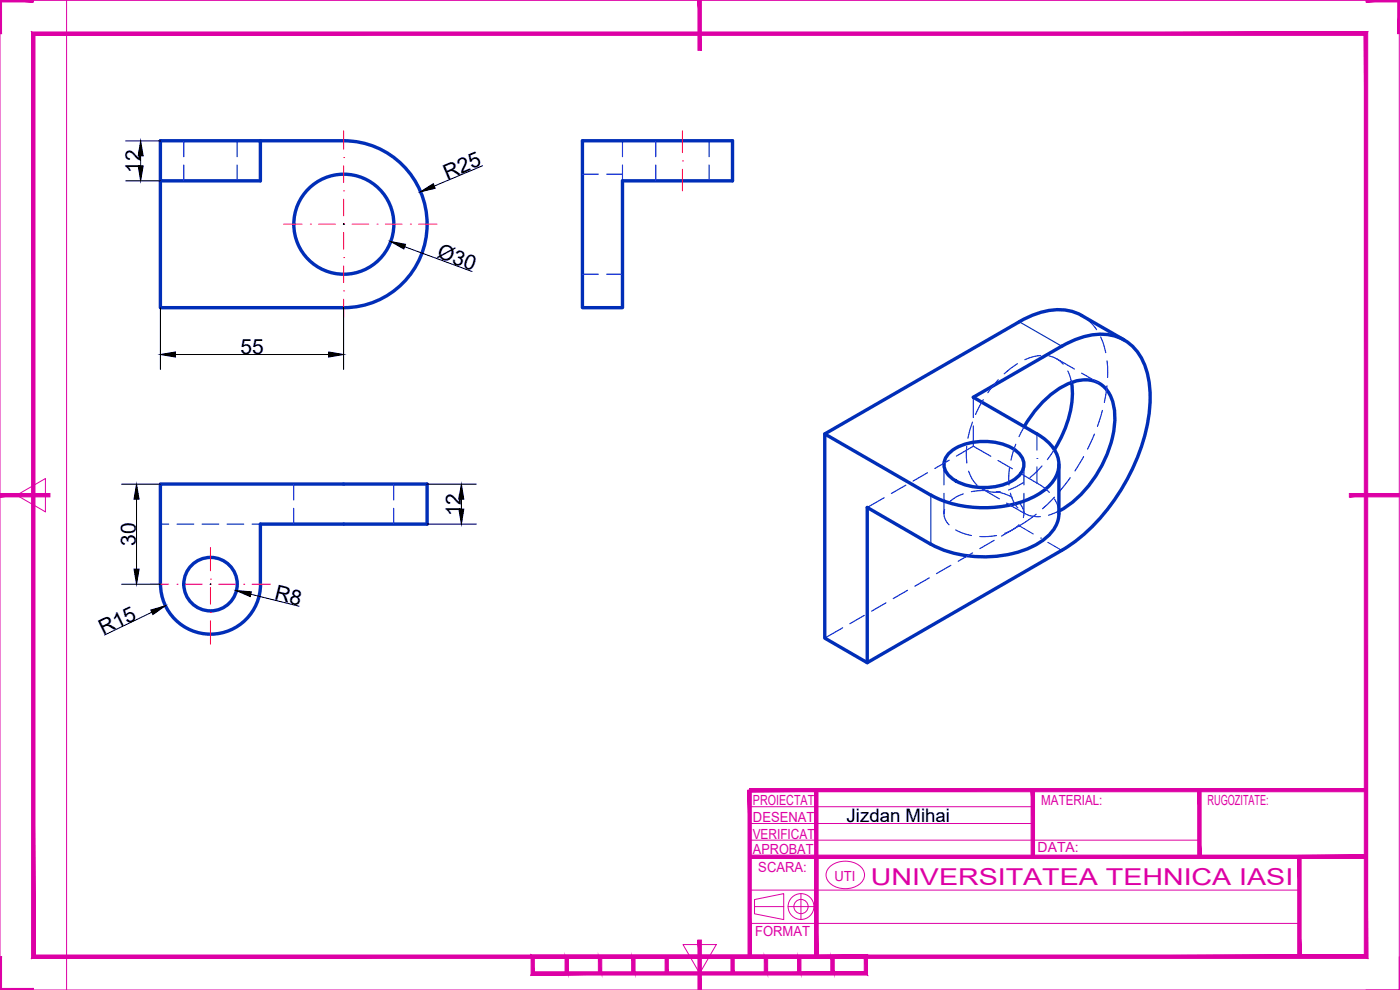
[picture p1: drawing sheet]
<svg xmlns="http://www.w3.org/2000/svg" width="420mm" height="297mm" viewBox="0 0 420 297" stroke-linecap="round" stroke-linejoin="round" font-family="sans-serif">
<!-- layer: MD_Visible -->
<g fill="none" stroke="#002eb8" stroke-width="1">
<path d="M48.1 42.2h30v12.1h-30zM78.1 42.2h25.1a25 25 0 0 1 25 25.1 25 25 0 0 1-25 25h-55.1v-38M174.8 42.2h45v12.1h-33v38h-12zM305.9 96.5l-58.4 33.7 31.9 18.4M305.9 96.5a20.4 20.4 0 0 1 16.5-2.8l2.3 1 12.7 7.3M318.6 103.9l-26.5 15.3 19.1 11a11.1 11.1 0 0 1 6.6 9.8 11.5 11.5 0 0 1-6.6 8.5 35.2 35.2 0 0 1-31.8 0M318.7 103.9a20.6 20.6 0 0 1 16.5-2.9 14.7 14.7 0 0 1 9.3 11.6 44.8 44.8 0 0 1-4.2 27.2 56.8 56.8 0 0 1-21.6 25.3l-58.4 33.7-12.8-7.3v-61.3M321.6 114.7a30.4 30.4 0 0 1-5.2 20.2M284.9 136a16.6 16.6 0 0 1 13.9-3.3 10.8 10.8 0 0 1 8.1 4.9 5.2 5.2 0 0 1-3.1 6.7 18.4 18.4 0 0 1-18.1-.7 4.7 4.7 0 0 1-.8-7.6zM307.4 128a29.3 29.3 0 0 1 14.5-13.4 8.7 8.7 0 0 1 12.2 6.7 29.4 29.4 0 0 1-4.9 20.9 31.1 31.1 0 0 1-11.4 11.1M317.8 139.4v14.7a10.8 10.8 0 0 1-6.1 8.9 35.1 35.1 0 0 1-32.3 .3M48.1 145.2h80.1v12.1h-50.1l.1 18a15 15 0 0 1-15 15 15 15 0 0 1-15-15z"/>
<path d="M279.4 163.3l-19.1-11v46.5"/>
<circle cx="103.2" cy="67.3" r="15"/>
<circle cx="63.2" cy="175.3" r="8"/>
</g>
<!-- layer: MD_Hidden -->
<g fill="none" stroke="#00f" stroke-width=".34">
<path d="M55.2 42.2v4.8M55.2 49.5v4.8M71.2 42.2v4.8M71.2 49.5v4.8M174.8 52.3h4.8M182.1 52.3h4.7M186.8 42.2v4.8M186.8 49.5v4.8M196.8 42.2v4.8M196.8 49.5v4.8M212.8 42.2v4.8M212.8 49.5v4.8"/>
<path d="M174.8 82.3h4.8M182.1 82.3h4.7M324.7 94.7a13.5 13.5 0 0 1 4.4 4.2M292.1 119.2v6.1M295.1 119.9l-2.3 4.5M299.6 113.9l-3.1 3.9M305.4 109.1l-4 3.1M312.3 106.7a12.9 12.9 0 0 0-4.7 1.2M314.8 106.8h.2a7.7 7.7 0 0 1 4.1 2.4M317.2 107.7l5.3 3M320.5 111.3l1.1 3.5M324.6 112l5.3 3"/>
<path d="M330.3 101.1l.7 1.7 .9 3M332.2 115.8l-.8 4.9M332.2 108.3l.2 5M283.3 139.4v6.1M284.9 138.1l-4.4 2.5M290.1 133.9l.1 5M291.8 126.6l-1.3 4.9M292.1 127.8v6.1M292.1 133.9l5.2 3M292.1 133.9l-5.1 2.9M299.5 138.2l4.3 2.5M304.8 133.3l-1.4 4.8"/>
<path d="M307.3 139.4v6.1M307.4 128l-1.6 3M312.7 139.8l-3.6 3.5M316.4 134.9l-2.1 3M325.2 137l-2.6 4.3M328.5 130.2l-2.1 4.6M330.8 123.1l-1.4 4.8M48.1 157.3h2.5M53.1 157.3h5.1M60.7 157.3h5M68.2 157.3h5M75.6 157.3h2.5"/>
<path d="M88.1 145.2v4.8M88.1 152.5v4.8M118.2 145.2v4.8M118.2 152.5v4.8M265.3 149.3l-5 3M271.9 145.6l-4.4 2.5M278.3 141.8l-4.3 2.5M283.3 148v6.1M283.5 152.9a4.3 4.3 0 0 0 1.3 4.6M286.8 159l1.7 .8 3 .9M289.1 148.2a9.6 9.6 0 0 0-4.3 2.6M290.7 141.4v.1a9.8 9.8 0 0 0 2.5 4.1"/>
<path d="M294.6 146.6l5.3 3.1M295.3 147a7.8 7.8 0 0 0 4.9 .6M296.5 147.2l-5 .3M299 147.5l2.5 .7 2.3 1M302.1 150.9l5.3 3.1a7.6 7.6 0 0 0 4.8 1M302.9 140.5l-.1 5M303.2 148a10.2 10.2 0 0 0 2.3 4.4M305.7 150.7a4.4 4.4 0 0 1 1.4 4.6M305.8 157.4l-.1 .2a10.6 10.6 0 0 1-4.2 2.4M306 141.9a35.5 35.5 0 0 1 8.5 5.4l.4 .4M307.1 144.8l-2 1.2-2.4 1M307.3 148v6.1"/>
<path d="M311 154.3a65.3 65.3 0 0 1-10.4 6.6M316.4 149.7a7.3 7.3 0 0 1 1.4 4.4M316.4 149.2l-3.5 3.4M317.8 153.3l-3.1 1.3M321.2 143.3l-3.1 4M272.4 177.1l-4.3 2.5M278.9 173.4l-4.3 2.5M285.4 169.6l-4.3 2.5M291.9 165.9l-4.3 2.5M298.4 162.1l-4.4 2.5M299.1 160.7l-5.1 .3M252.9 188.4l-5.4 3.1"/>
<path d="M259.4 184.6l-4.3 2.5M265.9 180.9l-4.3 2.5"/>
</g>
<!-- layer: MD_Hidden Narrow -->
<path d="M311.2 137.6h.1M311.2 130.2v4.9M305.9 157.8l4.2 2.4M311.2 140.1v4.8M312.3 161.4h.1M314.5 162.7l4.1 2.4" fill="none" stroke="#00f" stroke-width=".3"/>
<!-- layer: MD_Visible Narrow -->
<path d="M305.9 96.5l12.7 7.4M279.4 148.6v14.7" fill="none" stroke="#002eb8" stroke-width=".34"/>
<!-- layer: FORMAT -->
<g fill="none" stroke="#dd00a5" stroke-width=".3">
<path d="M0 .1h419.9v296.9h-419.9zM20 .1v296.9M5 148.6l8.6-5v10zM245 237.1h25M225 242h85M225 247.1h85M225 252.1h135M249.3 259.9a7 7 0 0 1 9.8 1.2 3.7 3.7 0 0 1-2.5 5 6.8 6.8 0 0 1-8.3-2.1 3.3 3.3 0 0 1 1-4.1zM225 267.1h165M225 277.1h165M226.4 269.9l8.8-1.8v3.9h-8.8zM226.4 272v2.2l8.8 1.7v-3.9"/>
<path d="M236.5 272h7.8M240.4 268.1v7.8M159.9 292h.1M160.1 287h.1M175.9 287h.1M176.1 292h.1M180.8 292h.1M181.1 287h.1M196.8 287h.1M197.1 292h.1M201.8 292h.1M202.1 287h.1"/>
<path d="M205 283.4h10l-5 8.6zM217.8 287h.1M222.9 292h.1M238.8 287h.1M243.9 292h.1M259.9 287h.1M419.9 287v10h-9.9"/>
<circle cx="240.4" cy="272" r="3.9"/>
<circle cx="240.4" cy="272" r="2.14"/>
</g>
<g fill="#dd00a5" stroke="#dd00a5" stroke-width=".3">
<path d="M10.5 286.5l-1 1.1 399.9-1.1zM9.5 287.6l399.9-1.1 1.1 1.1zM409.4 10.6v275.9l1.1 1.1zM409.4 10.6l1.1-1v278zM10.5 10.6h398.9l1.1-1zM9.5 9.6h401l-400 1zM9.5 9.6l1 276.9v-275.9zM9.5 9.6l1 276.9-1 1.1z"/>
<path d="M0 148.1v1l15-1zM0 149.1l15-1v1z"/>
<path d="M405 149.1h14.9v-1zM405 148.1h14.9l-14.9 1z"/>
<path d="M209.5 .1l1 15v-15zM209.5 .1l1 15h-1z"/>
<path d="M209.5 282.1v14.9h1zM209.5 282.1h1v14.9z"/>
<path d="M160.4 287.6h99l.9-1.1zM159.4 286.5h100.9l-99.9 1.1zM159.4 286.5l1 5.1v-4zM159.4 286.5l1 5.1-1 1zM160.4 291.6l-1 1 100-1zM159.4 292.6l100-1 .9 1zM259.4 287.6v4l.9 1zM260.3 286.5v6.1l-.9-5z"/>
<path d="M219.4 287l.9 5v-5zM219.4 287l.9 5h-.9z"/>
<path d="M229.4 287l1 5v-5zM229.4 287l1 5h-1z"/>
<path d="M239.4 287l1 5v-5zM239.4 287l1 5h-1z"/>
<path d="M249.3 287l1.1 5v-5zM249.3 287l1.1 5h-1.1z"/>
<path d="M199.6 287l1 5v-5zM199.6 287l1 5h-1z"/>
<path d="M189.6 287l1 5v-5zM189.6 287l1 5h-1z"/>
<path d="M179.6 287l1 5v-5zM179.6 287l1 5h-1z"/>
<path d="M169.6 287l1 5v-5zM169.6 287l1 5h-1z"/>
<path d="M0 .1v.5h10zM0 .1h10v.5z"/>
<path d="M0 .1v10h.5zM0 .1h.5v10z"/>
<path d="M410 .1v.5l9.9-.5zM410 .6l9.9-.5v.5z"/>
<path d="M419.5 .1v10l.4-10zM419.9 .1v10h-.4z"/>
<path d="M0 297h10v-.4zM0 296.6h10l-10 .4z"/>
<path d="M.5 287l-.5 10h.5zM0 287h.5l-.5 10z"/>
<path d="M225 237.6h185v-1zM225 236.6h185l-185 1z"/>
<path d="M225 257.6h185v-1zM225 256.6h185l-185 1z"/>
<path d="M224.5 237.1l1 49.9v-49.9zM224.5 237.1l1 49.9h-1z"/>
<path d="M244.5 237.1l1 49.9v-49.9zM244.5 237.1l1 49.9h-1z"/>
<path d="M309.5 237.1l1 20v-20zM309.5 237.1l1 20h-1z"/>
<path d="M359.5 237.1l1 20v-20zM359.5 237.1l1 20h-1z"/>
<path d="M244.5 257.1l1 29.9v-29.9zM244.5 257.1l1 29.9h-1z"/>
<path d="M389.5 257.1v29.9h1zM389.5 257.1h1v29.9z"/>
</g>
<!-- layer: 0 -->
<g fill="none" stroke="#000" stroke-width=".3">
<path d="M37.7 42.3h10.4M37.7 54.3h10.4M42.2 46.8v3M144.8 49.7l-14.5 6.1M103 67.3h.3M103.1 67.2v.1M121.5 74l20.2 7.5M48.1 92.3v18.6M103.1 92.3v18.6M52.7 106.4h45.9M36.5 145.3h11.6M41 149.8v21"/>
<path d="M128.1 145.3h14.9M128.1 157.3h14.9M138.5 149.8v3M36.5 175.3h11.6M63.1 175.3h.1M63.2 175.2v.2M75.3 178.3l14.4 3.6M45.6 183.7l-14.2 6.8"/>
</g>
<path d="M42.2 42.3l.8 4.5h-1.5zM41.5 49.8h1.5l-.8 4.5zM126.2 57.6l3.8-2.5 .6 1.4zM117.2 72.5l4.5 .8-.5 1.4zM48.1 106.4l4.6-.8v1.5zM98.6 105.6l4.5 .8-4.5 .7zM41 145.3l.7 4.5h-1.5zM138.5 145.3l.7 4.5h-1.5zM137.7 152.8h1.5l-.7 4.5zM40.2 170.8h1.5l-.7 4.5zM70.9 177.2l4.5 .4-.3 1.4zM45.3 183l4.3-1.2-3.7 2.6z" fill="#000" stroke="#000" stroke-width=".3"/>
<!-- layer: axe -->
<g fill="none" stroke="#ff003f" stroke-width=".3">
<path d="M103.1 39.3v5.5M204.8 39.3v6.5M103.1 47.3h.1M103.1 57.3h.1M103.1 49.8v5M103.1 59.8v5M204.8 48.3h.1M204.8 50.8v6.5M85.1 67.3h5.5M93.1 67.3h.1M95.6 67.3h5M103.1 67.3h.1"/>
<path d="M103.1 77.3h.1M103.1 69.8v5M103.1 79.8v5M105.7 67.3h5M113.2 67.3h.1M115.7 67.3h4.9M123.1 67.3h.1M125.6 67.3h5.5M103.1 87.3h.1M103.1 89.8v5.5M45.1 175.3h5.5M53.1 175.3h.1"/>
<path d="M55.6 175.3h5.1M63.2 173.8h.1M63.2 175.3h.1M63.2 164.3v7M63.2 176.3v5M65.7 175.3h5M73.2 175.3h.1M75.6 175.3h5.6M63.2 183.8h.1M63.2 186.3v7"/>
</g>
<text font-size="7" fill="#dd00a5" x="261.3" y="265.7">UNIVERSITATEA TEHNICA IASI</text>
<g font-size="6.3">
<text x="42.1" y="51.9" transform="rotate(-90 42.1 51.9)">12</text>
<text x="134.2" y="54" transform="rotate(-23 134.2 54)">R25</text>
<text x="130.9" y="77.1" transform="rotate(20 130.9 77.1)">Ø30</text>
<text x="72.1" y="106.2">55</text>
<text x="138.3" y="155" transform="rotate(-90 138.3 155)">12</text>
<text x="40.8" y="163.8" transform="rotate(-90 40.8 163.8)">30</text>
<text x="82.2" y="179.8" transform="rotate(14 82.2 179.8)">R8</text>
<text x="30.9" y="190.6" transform="rotate(-26 30.9 190.6)">R15</text>
</g>
<text font-size="5.6" x="254.1" y="246.6">Jizdan Mihai</text>
<g font-size="4.2" fill="#dd00a5">
<text x="226" y="241.6">PROIECTAT</text>
<text x="312.5" y="241.6">MATERIAL:</text>
<text x="362.4" y="241.6">RUGOZITATE:</text>
<text x="225.9" y="251.6">VERIFICAT</text>
<text x="226" y="246.7">DESENAT</text>
<text x="226" y="256.2">APROBAT</text>
<text x="311.4" y="255.8">DATA:</text>
<text x="227.6" y="261.7">SCARA:</text>
<text x="250.4" y="264.2">UTI</text>
<text x="226.6" y="280.8">FORMAT</text>
</g>
</svg>
